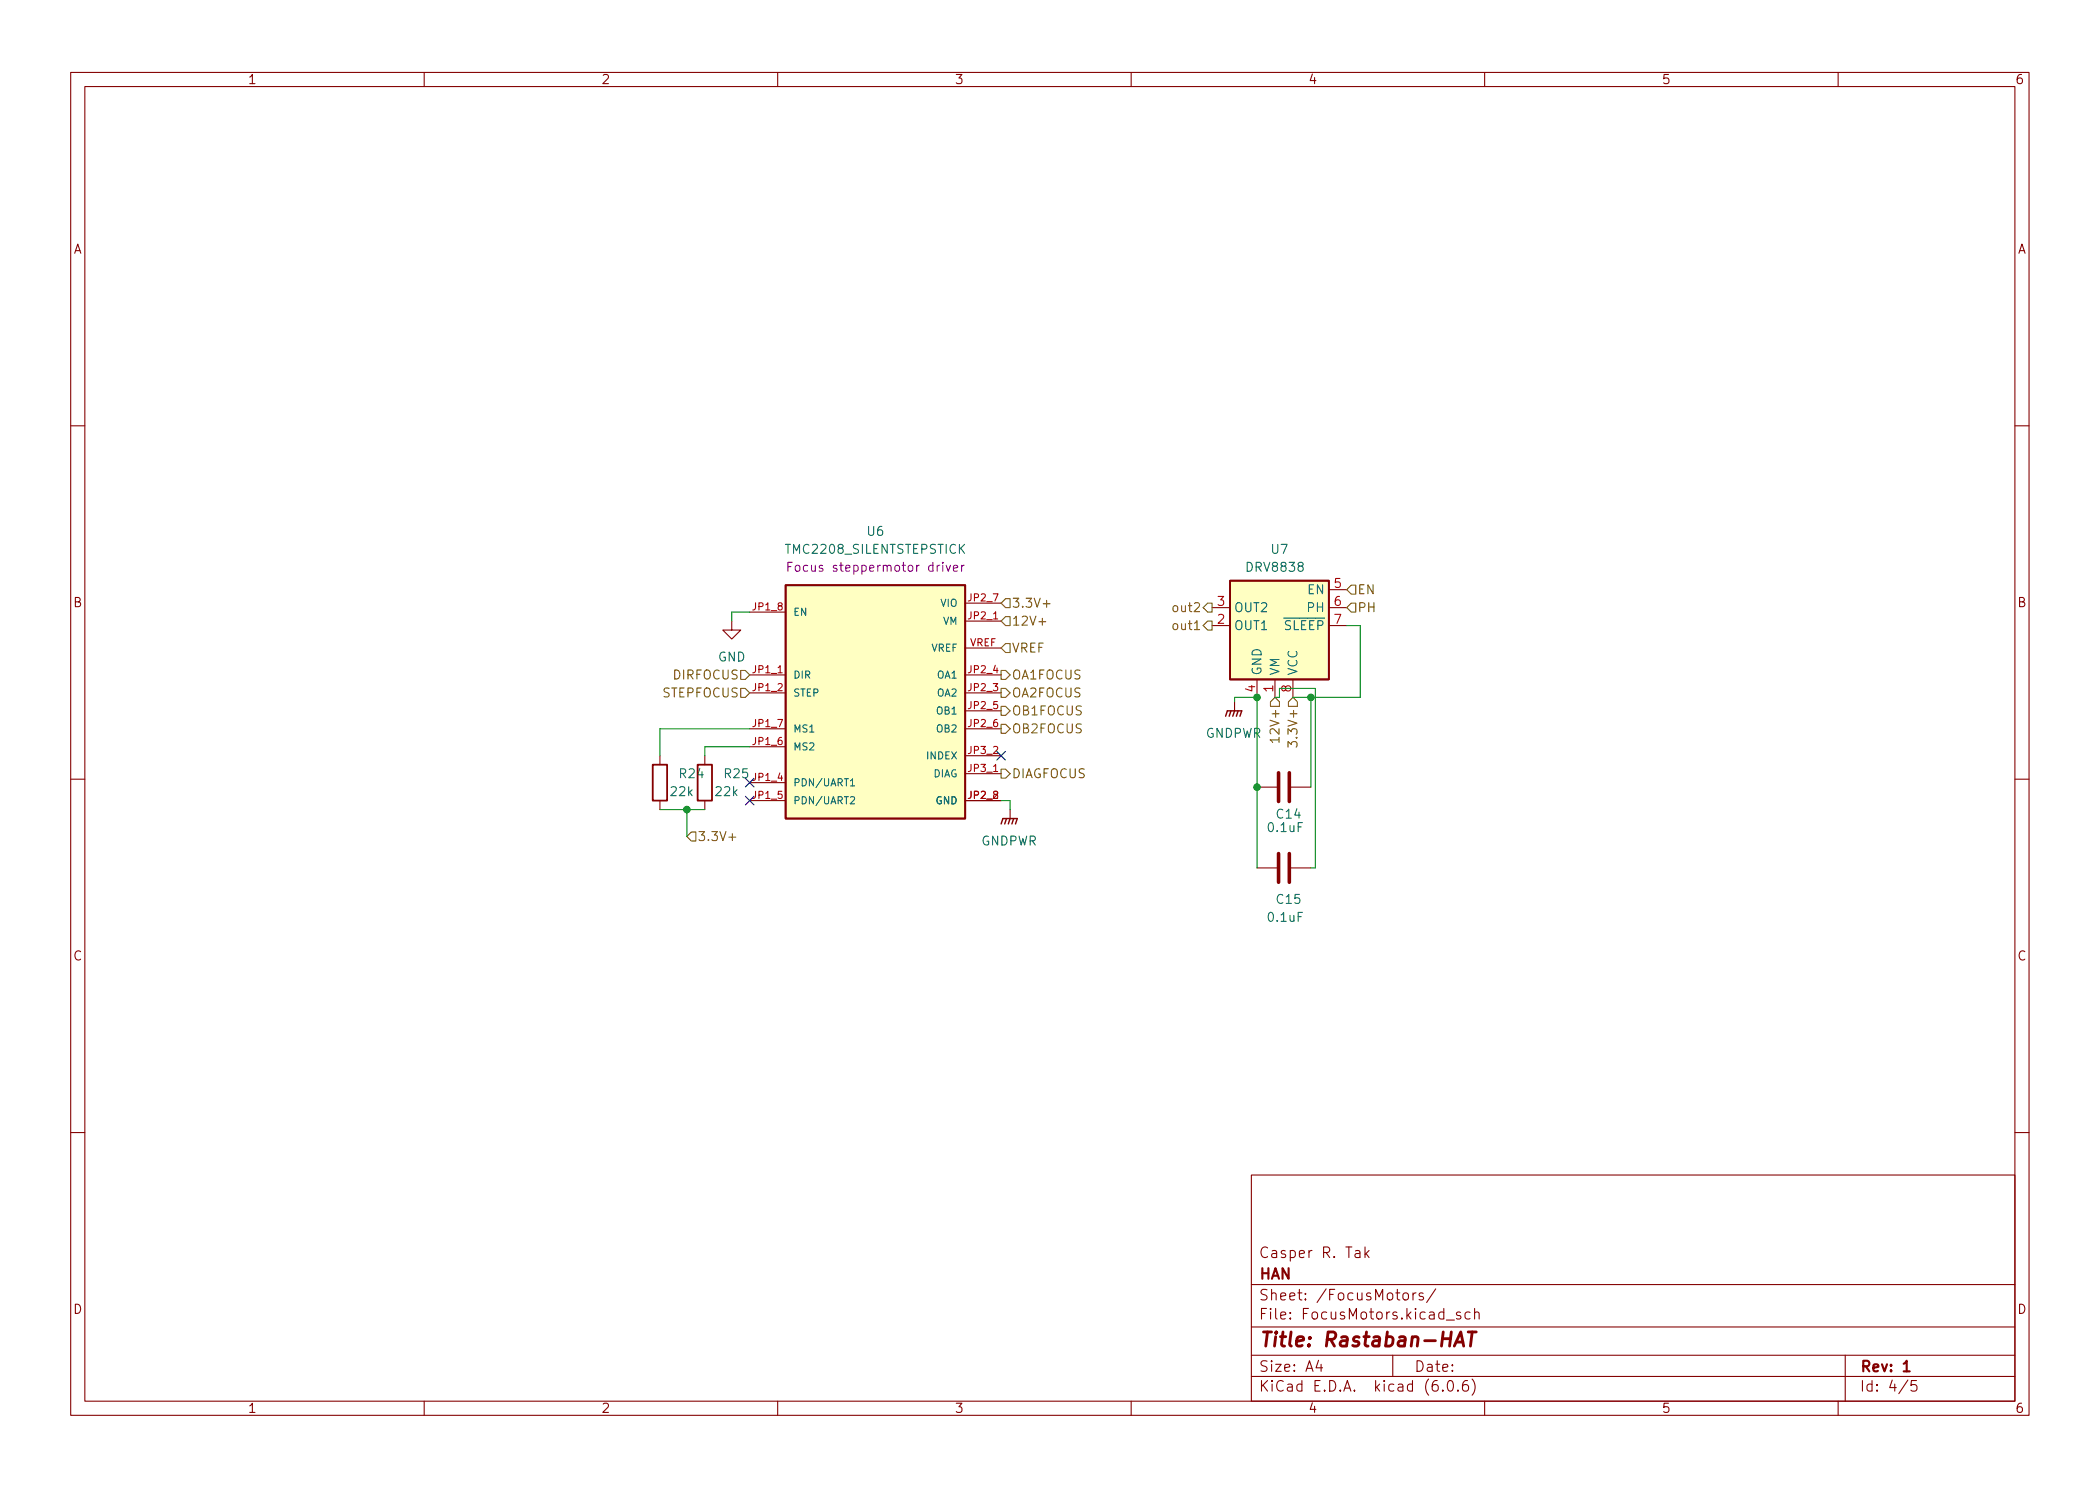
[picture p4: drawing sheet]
<svg xmlns="http://www.w3.org/2000/svg" width="297mm" height="210mm" viewBox="0 0 297 210" stroke-linecap="round" stroke-linejoin="round" font-family="sans-serif">
<g fill="none" stroke="#840000" stroke-width=".15">
<path d="M10 10.2h277v190.1h-277zM12 12.2h273v186.1h-273zM60 10.2v2M110 10.2v2M160 10.2v2M210 10.2v2M260 10.2v2M10 60.2h2M285 60.2h2M103.5 87.9v1.2h1.3l-1.3 1.3-1.3-1.3h1.3M106 95.5h5.1M106 98h5.1"/>
<path d="M106 86.6h5.1M136.5 95.5h5.1M136.5 98h5.1M136.5 87.9h5.1M136.5 85.3h5.1M136.5 91.7h5.1M171.4 88.5h2.6M171.4 86h2.6M174.6 99.3v1.3M177.8 96.1v2.6M180.3 96.1v2.6M182.9 96.1v2.6"/>
<path d="M188 88.5h2.5M188 86h2.5M188 83.4h2.5M10 110.2h2M93.3 106.9v1.3M93.3 113.3v1.2M99.7 106.9v1.3M99.7 113.3v1.2M106 110.7h5.1M106 113.3h5.1M106 105.7h5.1M106 103.1h5.1"/>
<path d="M136.5 113.3h5.1M136.5 103.1h5.1M136.5 100.6h5.1M136.5 109.5h5.1M136.5 106.9h5.1M142.9 114.5v1.3M177.8 111.4h2.8M182.6 111.4h2.8M285 110.2h2M177.8 122.8h2.8M182.6 122.8h2.8M10 160.2h2"/>
<path d="M177 166.3h108v32h-108zM191.7 177l.2-.1 .4 .1 .1 .9M192.4 177.3l-.5 .1a.29 .29 0 0 0-.3 .2 .29 .29 0 0 0 .3 .3h.5M193.1 176.4v1.5M193.2 177.4l.4 .5M193.6 176.9l-.5 .6M285 160.2h2M60 198.3v2M110 198.3v2M160 198.3v2M177 194.8h108M177 191.8h108"/>
<path d="M177 187.8h108M177 181.8h108M186.5 192.5l-.4 1h1M186.9 193v1M197 191.8v3M198.5 183.1a.41 .41 0 0 1 .4-.2 .41 .41 0 0 1 .3 .3v.4a.41 .41 0 0 1-.4 .3 .41 .41 0 0 1-.4-.3zM199.9 182.9v1M200.3 182.9l-.3 .1-.1 .2M201.3 183l-.4-.1-.2 .2 .1 .3 .5 .1 .1 .1-.1 .3h-.2h-.4M203.1 182.4l-1.3 1.9M204.1 196.7v.1h-.1l.1-.1v.1M204.6 186.8h1.1"/>
<path d="M204.9 195.4a.36 .36 0 0 1 .6 .2 .77 .77 0 0 1-.4 1.2 1 1 0 0 1-.2-1.4zM206.2 196.7l.1 .1h-.1h-.1l.1-.1v.1M206.6 185.7l-.4-.1-.2 .2 .1 .3 .5 .1v.1v.3h-.2h-.4M207.6 195.3a.59 .59 0 0 0-.7 .7v.5l.1 .3h.4l.2-.1 .1-.5-.1-.2-.5-.1-.2 .3M207.9 185.7l-.4-.1-.3 .3v.4l.2 .3h.1h.4M208.2 195.1a1.72 1.72 0 0 1 0 2.3M208.6 185.8a.37 .37 0 0 1 .6 0v.8M208.6 185.1v1.5M210 198.3v2M260 198.3v2M261 191.8v6.5M269.9 195.3l-1.3 1.9"/>
<path d="M271.1 195.3h-.7l-.1 .7 .2-.1 .5 .1 .2 .2-.1 .5-.2 .1h-.4l-.2-.1"/>
</g>
<path d="M269.3 193l.4-.5v1.5M269.3 194h.8" fill="none" stroke="#840000" stroke-width=".3"/>
<path d="M205.7 190.5l.9-2 .4 2M206 189.9h.9M207.7 188.5h1.1M208.2 188.5l-.2 2" fill="none" stroke="#840000" stroke-width=".4"/>
<path d="M111.1 82.8h25.4v33h-25.4zM174 82.2h14v13.9h-14zM92.3 108.2h2.1v5.1h-2.1zM98.7 108.2h2v5.1h-2z" fill="none" stroke="#840000" stroke-width=".25"/>
<path d="M141.6 116.6l.3-.8h2l-.3 .8M142.4 115.8l-.3 .8M142.9 115.8l-.3 .8M143.4 115.8l-.3 .8M173.4 101.3l.2-.7h2l-.2 .7M174.1 100.6l-.2 .7M174.6 100.6l-.2 .7M175.1 100.6l-.2 .7" fill="none" stroke="#840000" stroke-width=".2"/>
<g fill="#ffffc2" stroke="#ffffc2" stroke-width=".14">
<path d="M111.1 82.8h25.4v33h-25.4z"/>
<path d="M174 82.2h14v13.9h-14z"/>
</g>
<path d="M120.3 110.5l.3-.3v1M120.3 112.8l.4-.1 .2 .3-.7 .7h.7M120.3 111.2h.6" fill="none" stroke="#006464" stroke-width=".15"/>
<path d="M112.1 79.6h-.6v1.2M133.8 80l.3 .8 .3-.8M136 80v.8M136.4 80h-.3l-.1 .2M111.5 80.2h.4M134.9 80.4l.6-.1-.1-.3h-.4l-.1 .2v.6h.5" fill="none" stroke="#840084" stroke-width=".15"/>
<path d="M180.8 109.3v4.1M182.4 109.3v4.1M180.8 120.8v4M182.4 120.8v4" fill="none" stroke="#840000" stroke-width=".51"/>
<g fill="none" stroke="#725600" stroke-width=".15">
<path d="M104.8 97.4h.6l.6 .6-.6 .7h-.6zM104.8 94.9h.6l.6 .6-.6 .6h-.6zM141.6 94.9h.6l.7 .6-.7 .6h-.6zM141.6 97.4h.6l.7 .6-.7 .7h-.6zM141.6 99.9h.6l.7 .7-.7 .6h-.6zM142.2 91.1h.7v1.2h-.7l-.6-.6zM142.2 84.7h.7v1.3h-.7l-.6-.7zM142.2 87.2h.7v1.3h-.7l-.6-.6zM147 88h.9M147.6 85.4h.9M170.8 85.3h.6v1.3h-.6l-.6-.6zM170.8 87.9h.6v1.2h-.6l-.6-.6z"/>
<path d="M180.3 98.7l.7 .6v.6h-1.3v-.6zM182.9 98.7l.6 .6v.6h-1.3v-.6zM191.1 82.8h.7v1.3h-.7l-.6-.7zM191.1 85.3h.7v1.3h-.7l-.6-.6zM97.8 117.7h.6v1.3h-.6l-.6-.6zM103.1 118.4h1M141.6 102.5h.6l.7 .6-.7 .7h-.6zM141.6 108.8h.6l.7 .7-.7 .6h-.6zM180.9 104.7h-1.3l.4 .3M180.9 104.3v.7M182.2 105.7v-.8l.5 .5 .1-.4h.5l.2 .2v.3l-.2 .2"/>
</g>
<path d="M106 86.6h-2.5v1.3M174.6 99.3v-.6h3.2v24.1M180.3 98.7h.7v-1.3h5.1v25.4h-.7M185.4 98.7v12.7M190.5 88.5h1.9v10.2h-9.5M93.3 114.5h6.4M97.2 114.5v3.9M106 105.7h-6.3v1.2M106 103.1h-12.7v3.8M141.6 113.3h1.3v1.2" fill="none" stroke="#009600" stroke-width=".15"/>
<path d="M105.4 110.1l1.3 1.2M105.4 112.7l1.3 1.2M106.7 110.1l-1.3 1.2M106.7 112.7l-1.3 1.2M141 106.3l1.2 1.2M142.2 106.3l-1.2 1.2" fill="none" stroke="#000084" stroke-width=".15"/>
<g fill="#009600" stroke="#009600" stroke-width=".15">
<circle cx="97.2" cy="114.5" r=".46"/>
<circle cx="177.8" cy="98.7" r=".46"/>
<circle cx="177.8" cy="111.4" r=".46"/>
<circle cx="185.4" cy="98.7" r=".46"/>
</g>
<text font-size="2.8" fill="#840000" x="178" y="190.6">Title: Rastaban-HAT</text>
<g font-size="2.1" fill="#840000">
<text x="178" y="178">Casper R. Tak</text>
<text x="178" y="184">Sheet: /FocusMotors/</text>
<text x="178" y="181">HAN</text>
<text x="178" y="186.7">File: FocusMotors.kicad_sch</text>
<text x="178" y="196.9">KiCad E.D.A. kicad (6.0.6)</text>
<text x="178" y="194.1">Size: A4</text>
<text x="200" y="194.1">Date:</text>
<text x="263" y="194.1">Rev: 1</text>
<text x="263" y="196.9">Id: 4/5</text>
</g>
<g font-size="1.8" fill="#840000">
<text x="35" y="11.9">1</text>
<text x="85" y="11.9">2</text>
<text x="135" y="11.9">3</text>
<text x="185" y="11.9">4</text>
<text x="235" y="11.9">5</text>
<text x="285" y="11.9">6</text>
<text x="10.3" y="35.9">A</text>
<text x="285.3" y="35.9">A</text>
<text x="10.3" y="85.9">B</text>
<text x="285.3" y="85.9">B</text>
<text x="10.3" y="135.9">C</text>
<text x="285.3" y="135.9">C</text>
<text x="10.3" y="185.9">D</text>
<text x="285.3" y="185.9">D</text>
<text x="35" y="199.9">1</text>
<text x="85" y="199.9">2</text>
<text x="135" y="199.9">3</text>
<text x="185" y="199.9">4</text>
<text x="235" y="199.9">5</text>
<text x="285" y="199.9">6</text>
</g>
<g font-size="1.8" fill="#006464">
<text x="122.7" y="75.8">U6</text>
<text x="111.3" y="78.4">TMC2208_SILENTSTEPSTICK</text>
<text x="176.5" y="80.9">DRV8838</text>
<text x="179.8" y="78.4">U7</text>
<text x="174.5" y="89.1">OUT1 ~{SLEEP}</text>
<text x="174.5" y="86.6">OUT2</text>
<text x="185" y="84.1">EN</text>
<text x="185" y="86.6">PH</text>
<text x="101.5" y="93.6">GND</text>
<text x="178.4" y="95.6" transform="rotate(-90 178.4 95.6)">GND</text>
<text x="181" y="95.6" transform="rotate(-90 181 95.6)">VM</text>
<text x="183.5" y="95.6" transform="rotate(-90 183.5 95.6)">VCC</text>
<text x="170.5" y="104.4">GNDPWR</text>
<text x="94.9" y="112.6">22k</text>
<text x="96.2" y="110.1">R24</text>
<text x="101.3" y="112.6">22k</text>
<text x="102.5" y="110.1">R25</text>
<text x="138.7" y="119.6">GNDPWR</text>
<text x="179.5" y="117.7">0.1uF</text>
<text x="180.6" y="115.8">C14</text>
<text x="179.5" y="130.4">0.1uF</text>
<text x="180.6" y="127.9">C15</text>
</g>
<text font-size="1.8" fill="#840084" x="112.6" y="80.9">Focus steppermotor driver</text>
<g font-size="1.8" fill="#a90000">
<text x="188.7" y="83.2">5</text>
<text x="172.2" y="88.3">2</text>
<text x="172.2" y="85.7">3</text>
<text x="188.7" y="85.7">6</text>
<text x="188.7" y="88.3">7</text>
<text x="177.5" y="97.9" transform="rotate(-90 177.5 97.9)">4</text>
<text x="180.1" y="97.9" transform="rotate(-90 180.1 97.9)">1</text>
<text x="182.6" y="97.9" transform="rotate(-90 182.6 97.9)">8</text>
</g>
<g font-size="1.8" fill="#725600">
<text x="143.1" y="86">3.3V+</text>
<text x="143.1" y="88.5">12V+</text>
<text x="166.3" y="86.6">out2</text>
<text x="166.3" y="89.1">out1</text>
<text x="192" y="84.1">EN</text>
<text x="192" y="86.6">PH</text>
<text x="143.1" y="92.3">VREF</text>
<text x="93.8" y="98.7">STEPFOCUS</text>
<text x="95.3" y="96.1">DIRFOCUS</text>
<text x="143.1" y="96.1">OA1FOCUS</text>
<text x="143.1" y="98.7">OA2FOCUS</text>
<text x="143.1" y="101.2">OB1FOCUS</text>
<text x="143.1" y="103.8">OB2FOCUS</text>
<text x="181" y="104.3" transform="rotate(-90 181 104.3)">12V+</text>
<text x="183.5" y="104.8" transform="rotate(-90 183.5 104.8)">3.3V+</text>
<text x="143.1" y="110.1">DIAGFOCUS</text>
<text x="98.6" y="119">3.3V+</text>
</g>
<g font-size="1.4" fill="#a90000">
<text x="106.5" y="86.4">JP1_8</text>
<text x="137" y="87.6">JP2_1</text>
<text x="137" y="85.1">JP2_7</text>
<text x="106.5" y="95.2">JP1_1</text>
<text x="137" y="95.2">JP2_4</text>
<text x="137.2" y="91.4">VREF</text>
<text x="106.5" y="97.8">JP1_2</text>
<text x="137" y="97.8">JP2_3</text>
<text x="137" y="100.3">JP2_5</text>
<text x="106.5" y="105.4">JP1_6</text>
<text x="106.5" y="102.9">JP1_7</text>
<text x="137" y="102.9">JP2_6</text>
<text x="137" y="106.7">JP3_2</text>
<text x="106.5" y="110.5">JP1_4</text>
<text x="106.5" y="113">JP1_5</text>
<text x="137" y="113">JP2_2</text>
<text x="137" y="109.2">JP3_1</text>
</g>
<g font-size="1.4" fill="#006464">
<text x="112.1" y="87.1">EN</text>
<text x="133.1" y="85.8">VIO</text>
<text x="133.4" y="88.4">VM</text>
<text x="131.7" y="92.2">VREF</text>
<text x="112.1" y="96">DIR</text>
<text x="112.1" y="98.5">STEP</text>
<text x="132.6" y="98.5">OA2</text>
<text x="132.6" y="96">OA1</text>
<text x="132.6" y="101.1">OB1</text>
<text x="112.1" y="106.2">MS2</text>
<text x="112.1" y="103.6">MS1</text>
<text x="131.2" y="107.4">INDEX</text>
<text x="132.6" y="103.6">OB2</text>
<text x="112.1" y="111.2">PDN/UART1</text>
<text x="112.1" y="113.8">PDN/UART2</text>
<text x="132" y="110">DIAG</text>
<text x="132.4" y="113.8">GND</text>
</g>
</svg>
